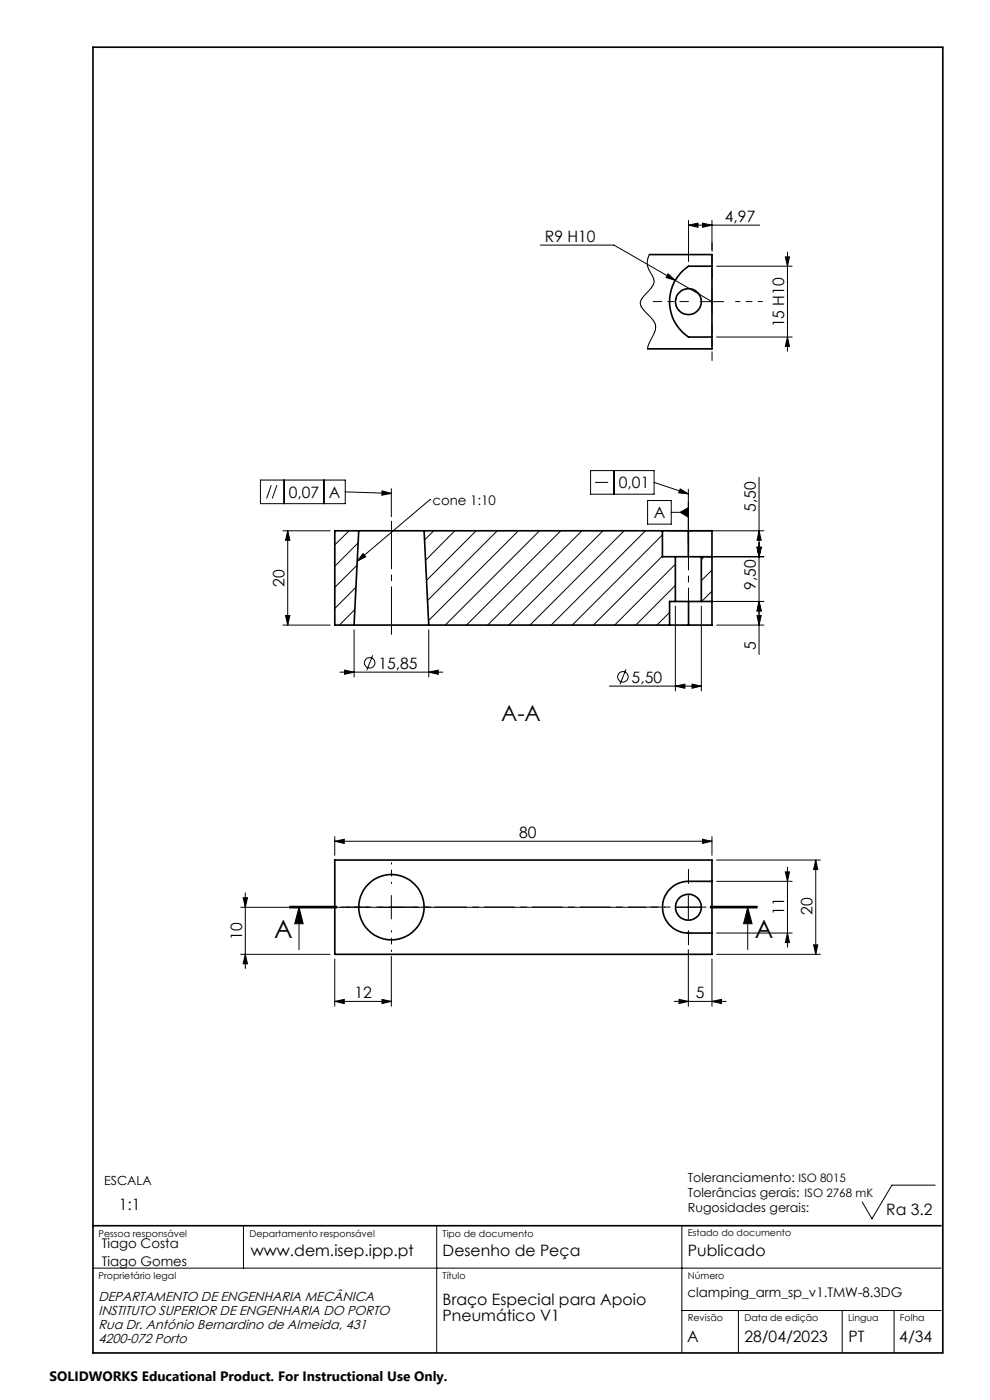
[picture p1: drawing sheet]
<svg xmlns="http://www.w3.org/2000/svg" width="210mm" height="297mm" viewBox="0 0 210 297" stroke-linecap="round" stroke-linejoin="round" font-family="sans-serif">
<g fill="none" stroke="#000" stroke-width=".35">
<path d="M19.7 10h180.3v277h-180.3zM137.8 54h13.2v20h-13.6M151 56.5h-4.9a9 9 0 0 0 0 15h4.9M76.1 112.6h13.9M76.1 112.6h-5.1v20h4.1M76.1 112.6l-1 20M90 112.6h50.5M90 112.6l.9 20M140.5 112.6h5.5M140.5 112.6v5.5h2.8M143.3 118.1h5.5M143.3 118.1v9.5"/>
<path d="M146 112.6h5v20h-5M146 112.6v5.5M148.8 118.1h2.2M148.8 118.1v9.5M75.1 132.6h15.8M90.9 132.6h51.1M142 132.6h4M143.3 127.6h5.5M143.3 127.6h-1.3v5M146 127.6v5M148.8 127.6h2.2M71 182.5h80v20h-80z"/>
<path d="M151 187h-5a5.5 5.5 0 0 0-5.5 5.5 5.5 5.5 0 0 0 5.5 5.4h5M19.7 260h179.9"/>
<circle cx="146" cy="64" r="2.74"/>
<circle cx="83" cy="192.5" r="6.9"/>
<circle cx="146" cy="192.4" r="2.75"/>
</g>
<g fill="none" stroke="#000" stroke-width=".21">
<path d="M114.6 52h15.6l20.8 12M137.8 54l-.4 1-.1 1.2 .3 1 1 1.9 .1 .8-.3 .9-2.1 2.3-.5 1 .1 .6 .3 .6 2.2 2.4 .7 1.3-.2 1.5-1.3 2.6-.2 .9M141.7 58.1l1.5 1.4-1.9-.6zM146 47.8l2.1-.5v.9zM146 46.8v8.7M146 47.8h15.1M149 47.3l2 .5-2 .4zM151 46.8v6.2M152 56.5h16M166.6 54.5h.9l-.5 2zM167 53.5v21M148.5 64h5"/>
<path d="M151 61.5v5M152 71.5h16M167 71.5l.5 2h-.9zM125.3 99.8h13.4v5h-13.4zM130.2 99.8v5M55.2 101.8h18v5.1h-18zM57.5 102.9l-.9 2.9M58.7 102.9l-1 2.9M60 112.6h10M60.3 101.8v5.1M61 112.6v20M61 112.6l.5 2h-.9z"/>
<path d="M68.7 101.8v5.1M73.2 104.3l9.8 .4M74 112.6l-3 3M75.7 119.9l-4.7 4.7M76 115.2l-5 4.9M77 117.4l.6 .7-1.8 1zM81 104.1l2 .6-2 .4zM83 103.7v5.9M91.2 106h.1M91.2 106l-15.4 13.1M92 112.6l-1.9 1.9M96.5 112.6l-6.2 6.2"/>
<path d="M101 112.6l-10.5 10.5M105.5 112.6l-14.8 14.8M110 112.6l-19.1 19.1M114.4 112.6l-20 20M119 112.6l-20 20M123.4 112.6l-20 20M126.2 102.3h2.8M127.9 112.6l-20 20M132.4 112.6l-20 20M136.9 112.6l-20 20M137.4 106.2h5v5h-5zM138.7 102.3l7.3 2.5"/>
<path d="M140.5 113.5l-19.1 19.1M140.5 118l-14.6 14.6M141.5 112.6h20.5M142.4 108.7h3.6M143.3 119.7l-12.9 12.9M144.3 103.7l1.7 1.1-2-.2zM144.3 108.7l1.7-1v2zM146 103.8v12.3M147 118.1h15M149.4 118.1l-.6 .6M160.6 116.1h.9l-.5 2zM161 101.3v37.5"/>
<path d="M161 112.6l.5 2h-.9zM60 132.6h10M60.6 130.6h.9l-.5 2zM75.1 133.6v10M75.2 129.3l-3.2 3.3M75.5 124.6l-4.5 4.5M79.1 139l-1.3 3.2M90.9 133.6v10M142 129.9l-2.7 2.7M143.3 124.2l-8.4 8.4M143.3 128.6v18M148.8 128.6v18"/>
<path d="M151 120.9l-2.2 2.3M151 125.4l-2.2 2.2M152 132.6h10M160.6 130.6h.9l-.5 2zM161 127.6l.5 2h-.9zM162 127.6h-12.2M72.1 142.6h21.8M73.1 142.2l2 .4-2 .4zM90.9 142.6l2.1-.4v.8zM129.3 145.6h19.5M132.8 142l-1.3 3.2M143.3 145.6l2-.5v.9z"/>
<path d="M146.8 145.1l2 .5-2 .4zM71 178.5l2-.5v.9zM71 177.5v4M71 178.5h80M149 178l2 .5-2 .4zM151 177.5v4M51 192.5h86M51.6 190.5h.9l-.5 2zM52 189.4v16.1M61.4 192.6h10zM61.4 192.3h10M63.4 192.5l.9 3.5h-1.8z"/>
<path d="M63.4 192.5v9M83 190v4.9M143.5 192.5h5M146 190v4.9M150.6 192.4h10M150.6 192.3h10M150.6 192.6h10M152 182.5h22M152 187h16M152 197.9h16M158.6 192.5l.9 3.5h-1.8zM158.6 192.5v9"/>
<path d="M166.6 185h.9l-.5 2zM167 184v16.9M167 197.9l.5 2.1h-.9zM173 182.5v20M173 182.5l.5 2h-.9zM51 202.5h19M52 202.5l.5 2h-.9zM71 212.4l2-.4v.9zM71 203.4v10.1M71 212.4h12M81 212l2 .4-2 .5zM83 202.9v10.6"/>
<path d="M143 212.4h11M144 212l2 .4-2 .5zM146 201.5v12M151 212.4l2-.4v.9zM151 203.4v10.1M152 202.5h22M172.6 200.4h.9l-.5 2.1zM198.4 251.4h-9.2l-4.2 7.1-2.1-3.5M19.6 269h180M51.6 260v9M92.6 260v27M144.6 260v27"/>
<path d="M144.6 278h55M156.6 278v9M178.6 278v9M189.7 278v9"/>
<circle cx="78.4" cy="140.6" r="1.12"/>
<circle cx="132.1" cy="143.6" r="1.12"/>
</g>
<path d="M160.6 192.4h-99.2" fill="none" stroke="#000" stroke-width=".21" stroke-dasharray="6.3 1.3 1.3 1.3" stroke-dashoffset="-.7"/>
<path d="M151 59v-7.5M146 64h-7.5M151 69v7.5" fill="none" stroke="#000" stroke-width=".21" stroke-dasharray="15.2 1.3 1.3 1.3" stroke-dashoffset="13.4"/>
<path d="M156 64h5.7" fill="none" stroke="#000" stroke-width=".21" stroke-dasharray="15.2 1.3 1.3 1.3" stroke-dashoffset="14.3"/>
<path d="M83 134.6v-24" fill="none" stroke="#000" stroke-width=".21" stroke-dasharray="15.2 1.3 1.3 1.3" stroke-dashoffset="5.1"/>
<path d="M146 116.1v13.5" fill="none" stroke="#000" stroke-width=".21" stroke-dasharray="15.2 1.3 1.3 1.3" stroke-dashoffset="10.4"/>
<path d="M141 192.4h-3M146 187.4v-3M146 197.4v3M151 192.4h3" fill="none" stroke="#000" stroke-width=".21" stroke-dasharray="15.2 1.3 1.3 1.3"/>
<path d="M78 192.4h-4.4M83 187.4v-4.4M83 197.4v4.5M88 192.4h4.5" fill="none" stroke="#000" stroke-width=".21" stroke-dasharray="15.2 1.3 1.3 1.3" stroke-dashoffset="14.9"/>
<g fill="#000">
<path d="M77 117.4l.6 .7-1.8 1z"/>
<path d="M144.3 103.7l1.7 1.1-2-.2zM81 104.1l2 .6-2 .4zM144.3 108.7l1.7 1v-2z"/>
<path d="M160.6 116.1h.9l-.5 2zM161 112.6l.5 2h-.9zM161 127.6l.5 2h-.9zM160.6 116.1h.9l-.5 2z"/>
<path d="M73.1 142.2l2 .4-2 .4zM90.9 142.6l2.1-.4v.8zM141.7 58.1l-.4 .8 1.9 .6z"/>
<path d="M71 178.5l2-.5v.9zM149 178l2 .5-2 .4zM144 212l2 .4-2 .5zM151 212.4l2-.4v.9z"/>
<path d="M158.6 192.5l.9 3.5h-1.8zM63.4 192.5l.9 3.5h-1.8z"/>
<path d="M173 182.5l.5 2h-.9zM172.6 200.4h.9l-.5 2.1zM166.6 185h.9l-.5 2zM167 197.9l.5 2.1h-.9zM51.6 190.5h.9l-.5 2zM52 202.5l.5 2h-.9zM161 127.6l.5 2h-.9zM160.6 130.6h.9l-.5 2zM61 112.6l.5 2h-.9zM60.6 130.6h.9l-.5 2zM166.6 54.5h.9l-.5 2zM167 71.5l.5 2h-.9z"/>
<path d="M81 212l2 .4-2 .5zM71 212.4l2-.4v.9zM146.8 145.1l2 .5-2 .4zM143.3 145.6l2-.5v.9zM149 47.3l2 .5-2 .4zM146 47.8l2.1-.5v.9z"/>
</g>
<g font-size="5.3">
<text x="58.2" y="199.1">A</text>
<text x="160.2" y="199.1">A</text>
</g>
<text font-size="4.7" x="106.3" y="152.9">A-A</text>
<g font-size="3.3">
<text x="153.8" y="47">4,97</text>
<text x="115.6" y="51.3">R9 H10</text>
<text x="166.3" y="69.4" transform="rotate(-90 166.3 69.4)">15 H10</text>
<text x="61.3" y="105.6">0,07</text>
<text x="69.8" y="105.6">A</text>
<text x="131.3" y="103.6">0,01</text>
<text x="138.7" y="109.9">A</text>
<text x="160.3" y="108.7" transform="rotate(-90 160.3 108.7)">5,50</text>
<text x="60.3" y="124.4" transform="rotate(-90 60.3 124.4)">20</text>
<text x="160.3" y="125.1" transform="rotate(-90 160.3 125.1)">9,50</text>
<text x="160.3" y="137.9" transform="rotate(-90 160.3 137.9)">5</text>
<text x="80.3" y="141.8">15,85</text>
<text x="134" y="144.8">5,50</text>
<text x="110.1" y="177.7">80</text>
<text x="166.3" y="194.1" transform="rotate(-90 166.3 194.1)">11</text>
<text x="172.3" y="194.1" transform="rotate(-90 172.3 194.1)">20</text>
<text x="51.3" y="199.4" transform="rotate(-90 51.3 199.4)">10</text>
<text x="75.2" y="211.7">12</text>
<text x="147.6" y="211.7">5</text>
<text x="25.2" y="256.7">1:1</text>
<text x="188" y="257.8">Ra 3.2</text>
<text x="53.2" y="266.5">www.dem.isep.ipp.pt</text>
<text x="93.9" y="266.5">Desenho de Peça</text>
<text x="145.9" y="266.5">Publicado</text>
<text x="93.9" y="276.8">Braço Especial para Apoio</text>
<text x="93.9" y="280.3">Pneumático V1</text>
<text x="145.8" y="284.7">A</text>
<text x="157.9" y="284.7">28/04/2023</text>
<text x="180" y="284.7">PT</text>
<text x="190.8" y="284.7">4/34</text>
</g>
<text font-size="2.9" x="10.5" y="292.9">SOLIDWORKS Educational Product. For Instructional Use Only.</text>
<g font-size="2.8">
<text x="91.7" y="107.1">cone 1:10</text>
<text x="21.6" y="264.7">Tiago Costa</text>
<text x="21.6" y="268.5">Tiago Gomes</text>
<text x="20.9" y="276">DEPARTAMENTO DE ENGENHARIA MECÂNICA</text>
<text x="145.9" y="275.2">clamping_arm_sp_v1.TMW-8.3DG</text>
<text x="20.9" y="282">Rua Dr. António Bernardino de Almeida, 431</text>
<text x="20.9" y="279">INSTITUTO SUPERIOR DE ENGENHARIA DO PORTO</text>
<text x="20.9" y="285">4200-072 Porto</text>
</g>
<g font-size="2.7">
<text x="22.1" y="251.4">ESCALA</text>
<text x="145.9" y="250.8">Toleranciamento: ISO 8015</text>
<text x="145.9" y="254">Tolerâncias gerais: ISO 2768 mK</text>
<text x="145.9" y="257.1">Rugosidades gerais:</text>
</g>
<g font-size="2">
<text x="20.9" y="262.3">Pessoa responsável</text>
<text x="52.9" y="262.3">Departamento responsável</text>
<text x="93.9" y="262.3">Tipo de documento</text>
<text x="145.9" y="262.1">Estado do documento</text>
<text x="20.9" y="271.3">Proprietário legal</text>
<text x="93.9" y="271.3">Título</text>
<text x="145.9" y="271.3">Número</text>
<text x="145.9" y="280.3">Revisão</text>
<text x="157.9" y="280.3">Data de edição</text>
<text x="179.9" y="280.3">Lingua</text>
<text x="190.9" y="280.3">Folha</text>
</g>
</svg>
